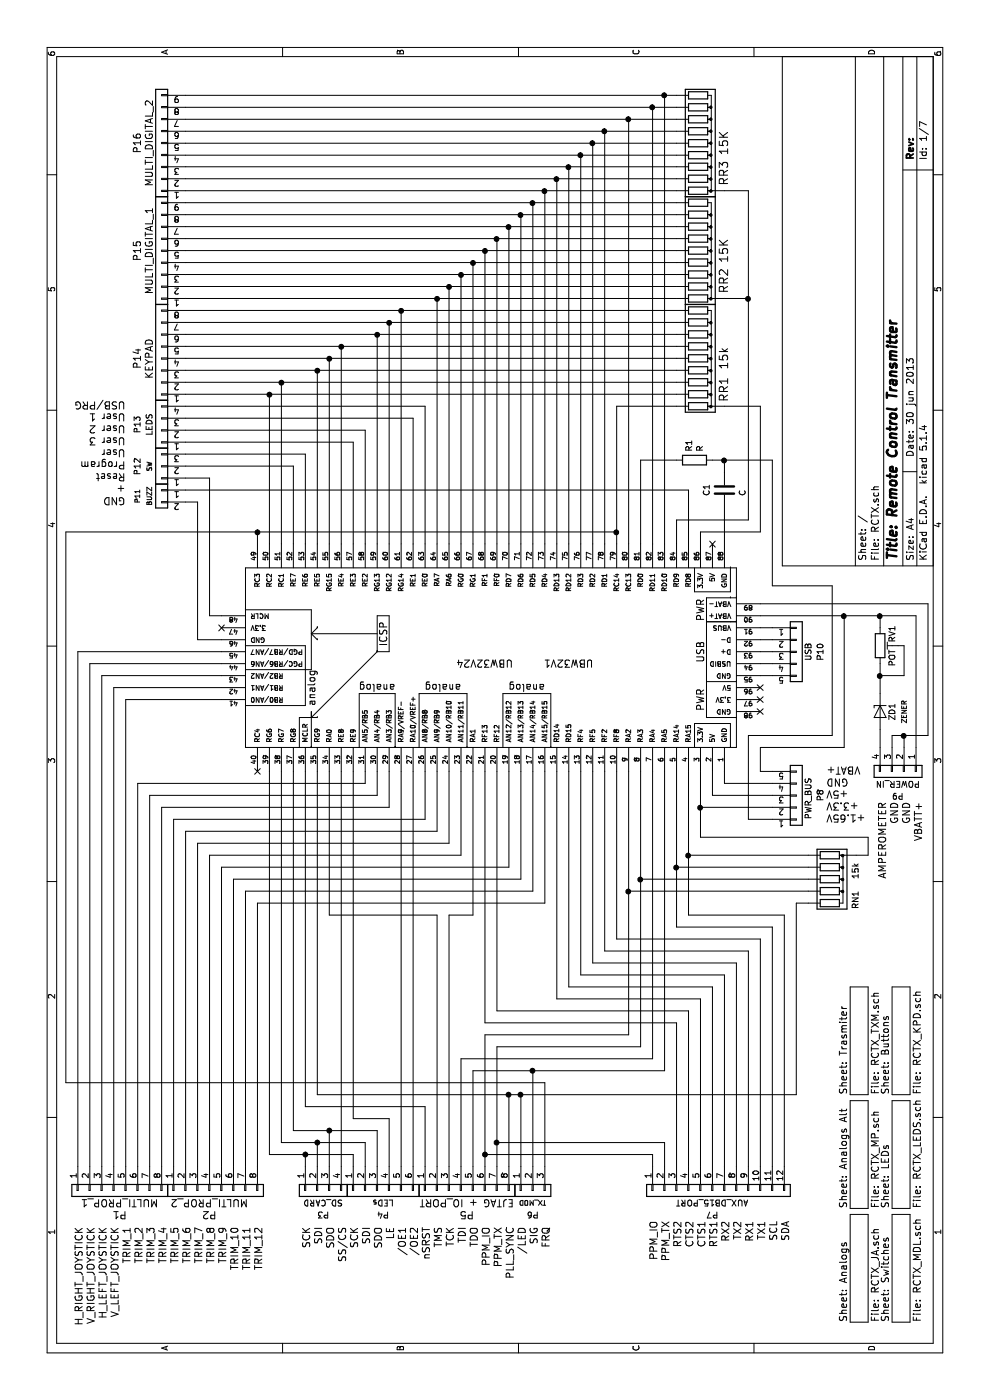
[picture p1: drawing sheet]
EESchema Schematic File Version 4
LIBS:RCTX-cache
EELAYER 30 0
EELAYER END
$Descr A4 11693 8268
encoding utf-8
Sheet 1 7
Title "Remote Control Transmitter"
Date "30 jun 2013"
Rev ""
Comp ""
Comment1 ""
Comment2 ""
Comment3 ""
Comment4 ""
$EndDescr
Wire Wire Line
	6250 6350 6250 6450
Wire Wire Line
	6450 6350 6450 6450
Wire Wire Line
	1950 3750 4050 3750
Wire Wire Line
	4050 3750 4050 3950
Wire Wire Line
	6050 7350 6050 7550
Wire Wire Line
	6050 7550 6300 7550
Wire Wire Line
	6300 7550 6300 7500
Wire Wire Line
	5250 5450 2850 5450
Wire Wire Line
	5250 3150 5050 3150
Wire Wire Line
	5050 3150 5050 1250
Wire Wire Line
	5850 1050 5850 1850
Wire Wire Line
	6050 850  6050 1850
Wire Wire Line
	6250 650  6250 1850
Wire Wire Line
	6150 750  6150 1850
Wire Wire Line
	5950 950  5950 1850
Wire Wire Line
	5150 1150 5150 3050
Wire Wire Line
	5150 3050 5250 3050
Wire Wire Line
	4950 3250 5250 3250
Wire Wire Line
	4050 3950 5250 3950
Wire Wire Line
	2750 5550 5250 5550
Wire Wire Line
	6050 6350 6050 6450
Wire Wire Line
	6150 7350 6050 7350
Wire Wire Line
	2850 5450 2850 3850
Wire Wire Line
	2850 3850 1950 3850
Wire Wire Line
	6350 6350 6350 6450
Wire Wire Line
	6150 6350 6150 6450
$Comp
L conn:Conn_01x03 P6
U 1 1
P 1750 4450
F 0 "P6" V 1950 4450 50  0000 C CNN
F 1 "TX_MOD" V 1850 4450 40  0000 C CNN
F 2 "" H 1750 4450 60  0001 C CNN
F 3 "" H 1750 4450 60  0001 C CNN
	1    1750 4450
	-1   0    0    -1  
$EndComp
Text Notes 1450 4600 2    60   ~ 0
FRQ
$Sheet
S 2550 7100 900  150 
U 5038E44C
F0 "Trasmiter" 60
F1 "RCTX_TXM.sch" 60
$EndSheet
$Sheet
S 650  7100 900  150 
U 5036250D
F0 "Analogs" 60
F1 "RCTX_JA.sch" 60
$EndSheet
$Sheet
S 650  7450 900  150 
U 4C8BDE8D
F0 "Switches" 60
F1 "RCTX_MDL.sch" 60
$EndSheet
$Sheet
S 1600 7450 900  150 
U 4F8AA1D1
F0 "LEDs" 60
F1 "RCTX_LEDS.sch" 60
$EndSheet
Text Notes 1450 4400 2    60   ~ 0
/LED
Text Notes 1450 4500 2    60   ~ 0
SIG
NoConn ~ 6450 1850
NoConn ~ 7150 5950
NoConn ~ 5250 2150
Text Notes 5000 6900 3    60   ~ 0
+3.3V
Text Notes 5100 6900 3    60   ~ 0
+5V
Text Notes 5300 6900 3    60   ~ 0
VBAT+
Text Notes 5200 6900 3    60   ~ 0
GND
$Comp
L conn:Conn_01x08 P1
U 1 1
P 1750 950
F 0 "P1" V 1950 900 60  0000 C CNN
F 1 "MULTI_PROP_1" V 1850 900 60  0000 C CNN
F 2 "" H 1750 950 60  0001 C CNN
F 3 "" H 1750 950 60  0001 C CNN
	1    1750 950 
	-1   0    0    -1  
$EndComp
$Comp
L conn:Conn_01x04 P3
U 1 1
P 1750 2650
F 0 "P3" V 1950 2600 50  0000 C CNN
F 1 "SD_CARD" V 1850 2600 50  0000 C CNN
F 2 "" H 1750 2650 60  0001 C CNN
F 3 "" H 1750 2650 60  0001 C CNN
	1    1750 2650
	-1   0    0    -1  
$EndComp
$Comp
L conn:Conn_01x08 P5
U 1 1
P 1750 3850
F 0 "P5" V 1950 3800 60  0000 C CNN
F 1 "EJTAG + IO_PORT" V 1850 3800 60  0000 C CNN
F 2 "" H 1750 3850 60  0001 C CNN
F 3 "" H 1750 3850 60  0001 C CNN
	1    1750 3850
	-1   0    0    -1  
$EndComp
$Comp
L conn:Conn_01x08 P2
U 1 1
P 1750 1750
F 0 "P2" V 1950 1750 60  0000 C CNN
F 1 "MULTI_PROP_2" V 1850 1750 60  0000 C CNN
F 2 "" H 1750 1750 60  0001 C CNN
F 3 "" H 1750 1750 60  0001 C CNN
	1    1750 1750
	-1   0    0    -1  
$EndComp
$Comp
L conn:Conn_01x03 P12
U 1 1
P 7800 1350
F 0 "P12" V 8000 1350 50  0000 C CNN
F 1 "SW" V 7900 1350 40  0000 C CNN
F 2 "" H 7800 1350 60  0001 C CNN
F 3 "" H 7800 1350 60  0001 C CNN
	1    7800 1350
	0    -1   -1   0   
$EndComp
$Comp
L conn:Conn_01x04 P13
U 1 1
P 8100 1350
F 0 "P13" V 8300 1300 50  0000 C CNN
F 1 "LEDS" V 8200 1300 50  0000 C CNN
F 2 "" H 8100 1350 60  0001 C CNN
F 3 "" H 8100 1350 60  0001 C CNN
	1    8100 1350
	0    -1   -1   0   
$EndComp
Text Notes 8350 1050 1    60   ~ 0
USB/PRG
$Sheet
S 2550 7450 900  150 
U 4C8BDF50
F0 "Buttons" 60
F1 "RCTX_KPD.sch" 60
$EndSheet
$Sheet
S 1600 7100 900  150 
U 4C8BDE0A
F0 "Analogs Alt" 60
F1 "RCTX_MP.sch" 60
$EndSheet
Text Notes 7650 1050 1    60   ~ 0
+
Text Notes 7550 1050 1    60   ~ 0
GND
Text Notes 1450 4300 2    60   ~ 0
PLL_SYNC
Text Notes 1450 4200 2    60   ~ 0
PPM_TX
Text Notes 1450 4100 2    60   ~ 0
PPM_IO
$Comp
L conn:Conn_01x05 P10
U 1 1
P 6250 6650
F 0 "P10" V 6450 6650 50  0000 C CNN
F 1 "USB" V 6350 6650 50  0000 C CNN
F 2 "" H 6250 6650 60  0001 C CNN
F 3 "" H 6250 6650 60  0001 C CNN
	1    6250 6650
	0    1    1    0   
$EndComp
$Comp
L UBW32_v24:UBW32V24 UBW32V1
U 1 1
P 6150 4050
F 0 "UBW32V1" V 6150 3350 60  0000 C CNN
F 1 "UBW32V24" V 6150 4050 60  0000 C CNN
F 2 "" H 6150 4050 60  0001 C CNN
F 3 "" H 6150 4050 60  0001 C CNN
F 4 "Female Connector" H 6150 4050 60  0001 C CNN "Type"
F 5 "40x1" H 6150 4050 60  0001 C CNN "Size A"
F 6 "40x1" H 6150 4050 60  0001 C CNN "Size B"
F 7 "8x1" H 6150 4050 60  0001 C CNN "Size C"
F 8 "5x1" H 6150 4050 60  0001 C CNN "Size USB"
F 9 "2x1" H 6150 4050 60  0001 C CNN "Size Battery"
F 10 "3x1" H 6150 4050 60  0001 C CNN "Size Power"
	1    6150 4050
	1    0    0    -1  
$EndComp
NoConn ~ 5950 6350
NoConn ~ 5850 6350
NoConn ~ 5750 6350
Text Notes 5000 7610 2    60   ~ 0
GND
Text Notes 5000 7710 2    60   ~ 0
VBATT+
$Comp
L conn:Conn_01x04 P9
U 1 1
P 5250 7550
F 0 "P9" V 5450 7500 50  0000 C CNN
F 1 "POWER_IN" V 5350 7500 50  0000 C CNN
F 2 "" H 5250 7550 60  0001 C CNN
F 3 "" H 5250 7550 60  0001 C CNN
	1    5250 7550
	-1   0    0    1   
$EndComp
Text Notes 5000 7510 2    60   ~ 0
GND
$Comp
L device:D_Zener ZD1
U 1 1
P 5750 7350
F 0 "ZD1" H 5750 7250 50  0000 C CNN
F 1 "ZENER" H 5750 7150 40  0000 C CNN
F 2 "" H 5750 7350 60  0001 C CNN
F 3 "" H 5750 7350 60  0001 C CNN
	1    5750 7350
	-1   0    0    -1  
$EndComp
Text Notes 5000 7410 2    60   ~ 0
AMPEROMETER
$Comp
L device:POT_TRIM RV1
U 1 1
P 6300 7350
F 0 "RV1" V 6400 7450 50  0000 C CNN
F 1 "POT" V 6400 7250 50  0000 C CNN
F 2 "" H 6300 7350 60  0001 C CNN
F 3 "" H 6300 7350 60  0001 C CNN
	1    6300 7350
	0    1    1    0   
$EndComp
Text Notes 1450 3600 2    60   ~ 0
nSRST
Text Notes 1450 1800 2    60   ~ 0
TRIM_8
Text Notes 1450 1700 2    60   ~ 0
TRIM_7
Text Notes 1450 1600 2    60   ~ 0
TRIM_6
Text Notes 1450 1500 2    60   ~ 0
TRIM_5
Text Notes 1450 1400 2    60   ~ 0
TRIM_4
Text Notes 1450 1300 2    60   ~ 0
TRIM_3
Text Notes 1450 1200 2    60   ~ 0
TRIM_2
Text Notes 1450 1100 2    60   ~ 0
TRIM_1
Text Notes 1450 2000 2    60   ~ 0
TRIM_10
Text Notes 1450 1900 2    60   ~ 0
TRIM_9
Text Notes 1450 700  2    60   ~ 0
H_RIGHT_JOYSTICK
Text Notes 1450 800  2    60   ~ 0
V_RIGHT_JOYSTICK
Text Notes 1450 2100 2    60   ~ 0
TRIM_11
Text Notes 1450 2200 2    60   ~ 0
TRIM_12
Text Notes 1450 900  2    60   ~ 0
H_LEFT_JOYSTICK
Text Notes 1450 1000 2    60   ~ 0
V_LEFT_JOYSTICK
Text Notes 1450 4000 2    60   ~ 0
TDO
Text Notes 1450 3900 2    60   ~ 0
TDI
Text Notes 1450 3800 2    60   ~ 0
TCK
Text Notes 1450 3700 2    60   ~ 0
TMS
Text Notes 1450 2900 2    60   ~ 0
SS/CS
Text Notes 1450 2800 2    60   ~ 0
SDO
Text Notes 1450 2700 2    60   ~ 0
SDI
Text Notes 1450 2600 2    60   ~ 0
SCK
Text Notes 8050 1050 1    60   ~ 0
User 3
Text Notes 8150 1050 1    60   ~ 0
User 2
Text Notes 8250 1050 1    60   ~ 0
User 1
Text Notes 7950 1050 1    60   ~ 0
User
Text Notes 7850 1050 1    60   ~ 0
Program
Text Notes 7750 1050 1    60   ~ 0
Reset
Wire Wire Line
	4350 4350 5250 4350
Wire Wire Line
	4750 3650 5250 3650
Wire Wire Line
	4450 4250 5250 4250
Wire Wire Line
	4850 3550 5250 3550
Wire Wire Line
	4650 3750 5250 3750
Wire Wire Line
	4250 4450 5250 4450
Wire Wire Line
	4550 3850 5250 3850
Wire Wire Line
	4150 4550 5250 4550
Connection ~ 6050 7350
Wire Wire Line
	6050 7350 5900 7350
Wire Wire Line
	7150 5750 7600 5750
Wire Wire Line
	7600 5750 7600 1550
Wire Wire Line
	5250 2250 2050 2250
Wire Wire Line
	2150 2650 2150 2350
Wire Wire Line
	2150 2350 5250 2350
Wire Wire Line
	5250 2450 2250 2450
Wire Wire Line
	2250 2450 2250 2750
Wire Wire Line
	4850 1450 4850 3550
Wire Wire Line
	4750 1550 4750 3650
Wire Wire Line
	4650 1650 4650 3750
Wire Wire Line
	4550 1750 4550 3850
Wire Wire Line
	4450 1850 4450 4250
Wire Wire Line
	4350 1950 4350 4350
Wire Wire Line
	4250 2050 4250 4450
Wire Wire Line
	4150 2150 4150 4550
Wire Wire Line
	2050 2550 2050 2250
Wire Wire Line
	4950 1350 4950 3250
Wire Wire Line
	1950 2750 2250 2750
Wire Wire Line
	1950 2650 2150 2650
Wire Wire Line
	1950 2550 2050 2550
Wire Wire Line
	1950 2150 4150 2150
Wire Wire Line
	1950 2050 4250 2050
Wire Wire Line
	1950 1950 4350 1950
Wire Wire Line
	1950 1850 4450 1850
Wire Wire Line
	1950 1750 4550 1750
Wire Wire Line
	1950 1650 4650 1650
Wire Wire Line
	1950 1550 4750 1550
Wire Wire Line
	1950 1450 4850 1450
Wire Wire Line
	1950 1350 4950 1350
Wire Wire Line
	1950 1250 5050 1250
Wire Wire Line
	1950 1150 5150 1150
Wire Wire Line
	1950 1050 5850 1050
Wire Wire Line
	1950 950  5950 950 
Wire Wire Line
	1950 850  6050 850 
Wire Wire Line
	1950 750  6150 750 
Wire Wire Line
	1950 650  6250 650 
Wire Wire Line
	1950 2850 5250 2850
Wire Wire Line
	1950 2950 2050 2950
Wire Wire Line
	2050 2950 2050 2550
Connection ~ 2050 2550
Wire Wire Line
	1950 3050 2150 3050
Wire Wire Line
	2150 3050 2150 2650
Connection ~ 2150 2650
Wire Wire Line
	1950 3150 2250 3150
Wire Wire Line
	2250 3150 2250 2750
Connection ~ 2250 2750
Wire Wire Line
	1950 3250 2350 3250
Wire Wire Line
	2350 3250 2350 2950
Wire Wire Line
	2350 2950 5250 2950
$Comp
L conn:Conn_01x06 P4
U 1 1
P 1750 3150
F 0 "P4" V 1950 3100 50  0000 C CNN
F 1 "LEDs" V 1850 3100 50  0000 C CNN
F 2 "" H 1750 3150 50  0001 C CNN
F 3 "~" H 1750 3150 50  0001 C CNN
	1    1750 3150
	-1   0    0    -1  
$EndComp
Text Notes 1450 3300 2    60   ~ 0
LE
Text Notes 1450 3200 2    60   ~ 0
SDO
Text Notes 1450 3100 2    60   ~ 0
SDI
Text Notes 1450 3000 2    60   ~ 0
SCK
Text Notes 1450 3500 2    60   ~ 0
/OE2
Text Notes 1450 3400 2    60   ~ 0
/OE1
Wire Wire Line
	1950 3350 5250 3350
Wire Wire Line
	1950 3450 5250 3450
Wire Wire Line
	5250 2550 2450 2550
Wire Wire Line
	2450 2550 2450 3550
Wire Wire Line
	2450 3550 1950 3550
Wire Wire Line
	1950 3650 4050 3650
Wire Wire Line
	4050 3650 4050 2750
Wire Wire Line
	4050 2750 5250 2750
Wire Wire Line
	2550 2650 5250 2650
Wire Wire Line
	1950 4250 2550 4250
Wire Wire Line
	2550 4250 2550 2650
Wire Wire Line
	3050 5250 3050 4050
Wire Wire Line
	1950 4050 2050 4050
Wire Wire Line
	5250 5350 4350 5350
Wire Wire Line
	2950 5350 2950 4150
Wire Wire Line
	1950 4150 2150 4150
Wire Wire Line
	1950 4350 2550 4350
Wire Wire Line
	2550 4350 2550 4250
Connection ~ 2550 4250
$Comp
L conn:Conn_01x08 P14
U 1 1
P 8700 1350
F 0 "P14" V 8900 1350 60  0000 C CNN
F 1 "KEYPAD" V 8800 1350 60  0000 C CNN
F 2 "" H 8700 1350 60  0001 C CNN
F 3 "" H 8700 1350 60  0001 C CNN
	1    8700 1350
	0    -1   -1   0   
$EndComp
$Comp
L device:R_Network09 RR3
U 1 1
P 10500 5850
F 0 "RR3" H 10250 6050 70  0000 C CNN
F 1 "15K" H 10500 6050 70  0000 C CNN
F 2 "" H 10500 5850 60  0001 C CNN
F 3 "" H 10500 5850 60  0001 C CNN
	1    10500 5850
	1    0    0    1   
$EndComp
$Comp
L device:R_Network09 RR2
U 1 1
P 9600 5850
F 0 "RR2" H 9350 6050 70  0000 C CNN
F 1 "15K" H 9600 6050 70  0000 C CNN
F 2 "" H 9600 5850 60  0001 C CNN
F 3 "" H 9600 5850 60  0001 C CNN
	1    9600 5850
	1    0    0    1   
$EndComp
$Comp
L conn:Conn_01x09 P15
U 1 1
P 9600 1350
F 0 "P15" V 9800 1350 60  0000 C CNN
F 1 "MULTI_DIGITAL_1" V 9700 1350 60  0000 C CNN
F 2 "" H 9600 1350 60  0001 C CNN
F 3 "" H 9600 1350 60  0001 C CNN
	1    9600 1350
	0    -1   -1   0   
$EndComp
$Comp
L conn:Conn_01x09 P16
U 1 1
P 10500 1350
F 0 "P16" V 10700 1350 60  0000 C CNN
F 1 "MULTI_DIGITAL_2" V 10600 1350 60  0000 C CNN
F 2 "" H 10500 1350 60  0001 C CNN
F 3 "" H 10500 1350 60  0001 C CNN
	1    10500 1350
	0    -1   -1   0   
$EndComp
$Comp
L device:R_Network09 RR1
U 1 1
P 8700 5850
F 0 "RR1" H 8550 6050 70  0000 R CNN
F 1 "15k" H 8800 6050 70  0000 R CNN
F 2 "Resistors_THT:R_Array_SIP10" V 9275 5850 50  0001 C CNN
F 3 "http://www.vishay.com/docs/31509/csc.pdf" H 8700 5850 50  0001 C CNN
	1    8700 5850
	1    0    0    1   
$EndComp
$Comp
L conn:Conn_01x02 P11
U 1 1
P 7600 1350
F 0 "P11" V 7800 1300 40  0000 C CNN
F 1 "BUZZ" V 7700 1300 40  0000 C CNN
F 2 "" H 7600 1350 60  0001 C CNN
F 3 "" H 7600 1350 60  0001 C CNN
	1    7600 1350
	0    1    -1   0   
$EndComp
Wire Wire Line
	7500 1550 7500 1650
Wire Wire Line
	7500 1650 6350 1650
Wire Wire Line
	6350 1650 6350 1850
Wire Wire Line
	6550 1750 7700 1750
Wire Wire Line
	7700 1750 7700 1550
Wire Wire Line
	6550 1750 6550 1850
Wire Wire Line
	7800 2450 7800 1550
Wire Wire Line
	7150 2450 7800 2450
Wire Wire Line
	7900 2550 7900 1550
Wire Wire Line
	7150 2550 7900 2550
Wire Wire Line
	8000 2950 8000 1550
Wire Wire Line
	7150 2950 8000 2950
Wire Wire Line
	8100 3050 8100 1550
Wire Wire Line
	7150 3050 8100 3050
Wire Wire Line
	8200 3450 8200 1550
Wire Wire Line
	7150 3450 8200 3450
Wire Wire Line
	8300 3550 8300 1550
Wire Wire Line
	7150 3550 8300 3550
Wire Wire Line
	7150 5150 7250 5150
Wire Wire Line
	8300 5150 8300 5650
Wire Wire Line
	7250 5150 7250 2150
Wire Wire Line
	7150 2150 7250 2150
Connection ~ 7250 5150
Wire Wire Line
	7250 5150 8300 5150
Wire Wire Line
	8400 1550 8400 2250
Wire Wire Line
	10900 5650 10900 5550
Wire Wire Line
	7250 5850 7150 5850
Wire Wire Line
	7150 5650 7350 5650
Wire Wire Line
	7150 5450 10800 5450
Wire Wire Line
	10800 1550 10800 5450
Connection ~ 10800 5450
Wire Wire Line
	10800 5450 10800 5650
Wire Wire Line
	7150 5550 10900 5550
Connection ~ 10900 5550
Wire Wire Line
	10900 5550 10900 1550
Wire Wire Line
	7250 6350 7250 5850
Wire Wire Line
	8300 6050 8300 6350
Wire Wire Line
	8300 6350 7250 6350
Wire Wire Line
	10100 6250 10100 6050
Wire Wire Line
	9200 6250 10100 6250
Wire Wire Line
	9200 6250 9200 6050
Connection ~ 9200 6250
Wire Wire Line
	7350 5650 7350 6250
Wire Wire Line
	7350 6250 9200 6250
Wire Wire Line
	1950 4550 2650 4550
Wire Wire Line
	2650 4550 2650 550 
Wire Wire Line
	2650 550  7250 550 
Wire Wire Line
	7250 550  7250 2150
Connection ~ 7250 2150
Wire Wire Line
	5250 6050 5150 6050
Wire Wire Line
	5150 6050 5150 6450
Wire Wire Line
	5250 5950 5050 5950
Wire Wire Line
	5050 5950 5050 6450
Wire Wire Line
	5250 5850 4950 5850
$Comp
L device:R_Network05 RN1
U 1 1
P 4350 6950
F 0 "RN1" H 4600 7150 50  0000 R CNN
F 1 "15k" H 4350 7150 50  0000 R CNN
F 2 "Resistors_THT:R_Array_SIP6" V 4725 6950 50  0001 C CNN
F 3 "http://www.vishay.com/docs/31509/csc.pdf" H 4350 6950 50  0001 C CNN
	1    4350 6950
	-1   0    0    1   
$EndComp
Text Notes 1500 5500 2    60   ~ 0
PPM_IO
Text Notes 1500 5600 2    60   ~ 0
PPM_TX
Text Notes 1500 5700 2    60   ~ 0
RTS2
Text Notes 1500 5800 2    60   ~ 0
CTS2
Text Notes 1500 5900 2    60   ~ 0
CTS1
Text Notes 1500 6000 2    60   ~ 0
RTS1
Text Notes 1500 6100 2    60   ~ 0
RX2
Text Notes 1500 6200 2    60   ~ 0
TX2
Text Notes 1500 6300 2    60   ~ 0
RX1
Text Notes 1500 6400 2    60   ~ 0
TX1
Text Notes 1500 6500 2    60   ~ 0
SCL
Text Notes 1500 6600 2    60   ~ 0
SDA
Wire Wire Line
	2050 5450 2050 4050
Connection ~ 2050 4050
Wire Wire Line
	2050 4050 3050 4050
Wire Wire Line
	2150 5550 2150 4150
Connection ~ 2150 4150
Wire Wire Line
	2150 4150 2950 4150
Wire Wire Line
	3150 4050 5250 4050
Wire Wire Line
	3250 4150 5250 4150
Wire Wire Line
	3150 5650 3150 4050
Wire Wire Line
	3250 5750 3250 4150
Wire Wire Line
	1950 5750 3250 5750
Wire Wire Line
	1950 5650 3150 5650
Wire Wire Line
	1950 5550 2150 5550
Wire Wire Line
	1950 5450 2050 5450
$Comp
L conn:Conn_01x12 P7
U 1 1
P 1750 5950
F 0 "P7" V 1950 5950 50  0000 C CNN
F 1 "AUX_DB15_PORT" V 1850 5950 50  0000 C CNN
F 2 "" H 1750 5950 50  0001 C CNN
F 3 "~" H 1750 5950 50  0001 C CNN
	1    1750 5950
	-1   0    0    -1  
$EndComp
Wire Wire Line
	2750 4450 2750 5550
Wire Wire Line
	1950 4450 2750 4450
Connection ~ 2750 4450
Wire Wire Line
	1950 3950 2750 3950
Wire Wire Line
	2750 3950 2750 4450
Wire Wire Line
	1950 5850 3350 5850
Wire Wire Line
	3350 5850 3350 4650
Wire Wire Line
	3350 4650 5250 4650
Wire Wire Line
	1950 5950 3450 5950
Wire Wire Line
	3450 5950 3450 4750
Wire Wire Line
	3450 4750 5250 4750
Wire Wire Line
	1950 6050 3550 6050
Wire Wire Line
	3550 6050 3550 4850
Wire Wire Line
	3550 4850 5250 4850
Wire Wire Line
	1950 6150 3650 6150
Wire Wire Line
	3650 6150 3650 4950
Wire Wire Line
	3650 4950 5250 4950
Wire Wire Line
	1950 6250 3750 6250
Wire Wire Line
	3750 6250 3750 5050
Wire Wire Line
	3750 5050 5250 5050
Wire Wire Line
	1950 6350 3850 6350
Wire Wire Line
	3850 6350 3850 5150
Wire Wire Line
	3850 5150 5250 5150
Wire Wire Line
	1950 6450 3950 6450
Wire Wire Line
	3950 6450 3950 5650
Wire Wire Line
	3950 5650 4450 5650
Wire Wire Line
	1950 6550 4050 6550
Wire Wire Line
	4050 6550 4050 5750
Wire Wire Line
	4050 5750 4550 5750
Wire Wire Line
	4550 6750 4550 5750
Connection ~ 4550 5750
Wire Wire Line
	4550 5750 5250 5750
Wire Wire Line
	4450 6750 4450 5650
Connection ~ 4450 5650
Wire Wire Line
	4450 5650 5250 5650
Wire Wire Line
	3050 5250 4250 5250
Wire Wire Line
	4350 6750 4350 5350
Connection ~ 4350 5350
Wire Wire Line
	4350 5350 2950 5350
Wire Wire Line
	4250 6750 4250 5250
Connection ~ 4250 5250
Wire Wire Line
	4250 5250 5250 5250
Wire Wire Line
	4150 6750 4150 6650
Wire Wire Line
	4150 6650 2550 6650
Wire Wire Line
	2550 6650 2550 4350
Connection ~ 2550 4350
Wire Wire Line
	4550 7150 4550 7250
Wire Wire Line
	4550 7250 4700 7250
Wire Wire Line
	4700 7250 4700 5850
Wire Wire Line
	4700 5850 4950 5850
Connection ~ 4950 5850
Wire Wire Line
	4950 5850 4950 6450
Wire Wire Line
	5250 6450 5250 6350
Wire Wire Line
	5450 7350 5600 7350
Wire Wire Line
	6450 7350 6550 7350
Wire Wire Line
	5450 7650 6550 7650
Wire Wire Line
	6550 7650 6550 7350
Connection ~ 6550 7350
Wire Wire Line
	6550 6350 6550 7050
Wire Wire Line
	5250 6350 5450 6350
Wire Wire Line
	5450 6350 5450 7050
Wire Wire Line
	5450 7050 6550 7050
Connection ~ 6550 7050
Wire Wire Line
	6550 7050 6550 7350
Wire Wire Line
	5450 7450 5550 7450
Wire Wire Line
	5550 7450 5550 7550
Wire Wire Line
	5550 7550 5450 7550
Wire Wire Line
	6650 7750 5550 7750
Wire Wire Line
	5550 7750 5550 7550
Wire Wire Line
	6650 6350 6650 7750
Connection ~ 5550 7550
Wire Wire Line
	7150 2250 8400 2250
Connection ~ 8400 2250
Wire Wire Line
	8400 2250 8400 5650
Wire Wire Line
	8500 1550 8500 2350
Wire Wire Line
	8600 1550 8600 2650
Wire Wire Line
	8700 1550 8700 2750
Wire Wire Line
	8800 1550 8800 2850
Wire Wire Line
	8900 1550 8900 3150
Wire Wire Line
	9000 1550 9000 3250
Wire Wire Line
	9100 1550 9100 3350
Wire Wire Line
	9200 1550 9200 3650
Wire Wire Line
	9300 1550 9300 3750
Wire Wire Line
	9400 1550 9400 3850
Wire Wire Line
	9500 1550 9500 3950
Wire Wire Line
	9600 1550 9600 4050
Wire Wire Line
	9700 1550 9700 4150
Wire Wire Line
	9800 1550 9800 4250
Wire Wire Line
	9900 1550 9900 4350
Wire Wire Line
	10000 1550 10000 4450
Wire Wire Line
	10100 1550 10100 4550
Wire Wire Line
	10200 1550 10200 4650
Wire Wire Line
	10300 1550 10300 4750
Wire Wire Line
	10400 1550 10400 4850
Wire Wire Line
	10500 1550 10500 4950
Wire Wire Line
	10600 1550 10600 5050
Wire Wire Line
	10700 1550 10700 5250
Wire Wire Line
	7150 5250 10700 5250
Connection ~ 10700 5250
Wire Wire Line
	10700 5250 10700 5650
Wire Wire Line
	7150 5050 10600 5050
Connection ~ 10600 5050
Wire Wire Line
	10600 5050 10600 5650
Wire Wire Line
	7150 4950 10500 4950
Connection ~ 10500 4950
Wire Wire Line
	10500 4950 10500 5650
Wire Wire Line
	7150 4850 10400 4850
Connection ~ 10400 4850
Wire Wire Line
	10400 4850 10400 5650
Wire Wire Line
	7150 4750 10300 4750
Connection ~ 10300 4750
Wire Wire Line
	10300 4750 10300 5650
Wire Wire Line
	7150 4650 10200 4650
Connection ~ 10200 4650
Wire Wire Line
	10200 4650 10200 5650
Wire Wire Line
	7150 4550 10100 4550
Connection ~ 10100 4550
Wire Wire Line
	10100 4550 10100 5650
Wire Wire Line
	7150 4450 10000 4450
Connection ~ 10000 4450
Wire Wire Line
	10000 4450 10000 5650
Wire Wire Line
	7150 4350 9900 4350
Connection ~ 9900 4350
Wire Wire Line
	9900 4350 9900 5650
Wire Wire Line
	7150 4250 9800 4250
Connection ~ 9800 4250
Wire Wire Line
	9800 4250 9800 5650
Wire Wire Line
	7150 4150 9700 4150
Connection ~ 9700 4150
Wire Wire Line
	9700 4150 9700 5650
Wire Wire Line
	7150 4050 9600 4050
Connection ~ 9600 4050
Wire Wire Line
	9600 4050 9600 5650
Wire Wire Line
	7150 3950 9500 3950
Connection ~ 9500 3950
Wire Wire Line
	9500 3950 9500 5650
Wire Wire Line
	7150 3850 9400 3850
Connection ~ 9400 3850
Wire Wire Line
	9400 3850 9400 5650
Wire Wire Line
	7150 3750 9300 3750
Connection ~ 9300 3750
Wire Wire Line
	9300 3750 9300 5650
Wire Wire Line
	7150 3650 9200 3650
Connection ~ 9200 3650
Wire Wire Line
	9200 3650 9200 5650
Wire Wire Line
	7150 3350 9100 3350
Connection ~ 9100 3350
Wire Wire Line
	9100 3350 9100 5650
Wire Wire Line
	7150 3250 9000 3250
Connection ~ 9000 3250
Wire Wire Line
	9000 3250 9000 5650
Wire Wire Line
	7150 3150 8900 3150
Connection ~ 8900 3150
Wire Wire Line
	8900 3150 8900 5650
Wire Wire Line
	7150 2850 8800 2850
Connection ~ 8800 2850
Wire Wire Line
	8800 2850 8800 5650
Wire Wire Line
	7150 2750 8700 2750
Connection ~ 8700 2750
Wire Wire Line
	8700 2750 8700 5650
Wire Wire Line
	7150 2650 8600 2650
Connection ~ 8600 2650
Wire Wire Line
	8600 2650 8600 5650
Wire Wire Line
	7150 2350 8500 2350
Connection ~ 8500 2350
Wire Wire Line
	8500 2350 8500 5650
$Comp
L conn:Conn_01x05 P8
U 1 1
P 5050 6650
F 0 "P8" V 5250 6700 50  0000 R CNN
F 1 "PWR_BUS" V 5150 6850 50  0000 R CNN
F 2 "" H 5050 6650 50  0001 C CNN
F 3 "~" H 5050 6650 50  0001 C CNN
	1    5050 6650
	0    -1   1    0   
$EndComp
$Comp
L device:R R1
U 1 1
P 7850 5800
F 0 "R1" H 7920 5846 50  0000 L CNN
F 1 "R" H 7920 5755 50  0000 L CNN
F 2 "" V 7780 5800 50  0001 C CNN
F 3 "" H 7850 5800 50  0001 C CNN
	1    7850 5800
	1    0    0    -1  
$EndComp
$Comp
L device:C C1
U 1 1
P 7600 6050
F 0 "C1" V 7450 6000 50  0000 L CNN
F 1 "C" V 7750 6000 50  0000 L CNN
F 2 "" H 7638 5900 50  0001 C CNN
F 3 "" H 7600 6050 50  0001 C CNN
	1    7600 6050
	0    1    1    0   
$EndComp
Wire Wire Line
	7150 6050 7450 6050
Wire Wire Line
	7150 5350 7850 5350
Wire Wire Line
	7850 5350 7850 5650
Wire Wire Line
	7750 6050 7850 6050
Wire Wire Line
	7850 6050 7850 5950
Wire Wire Line
	7850 6050 7850 6450
Wire Wire Line
	7850 6450 6800 6450
Wire Wire Line
	6800 6450 6800 6950
Wire Wire Line
	6800 6950 5550 6950
Wire Wire Line
	5550 6950 5550 6250
Wire Wire Line
	5550 6250 4850 6250
Wire Wire Line
	4850 6250 4850 6450
Connection ~ 7850 6050
Text Notes 4900 6900 3    60   ~ 0
+1.65V
$EndSCHEMATC
